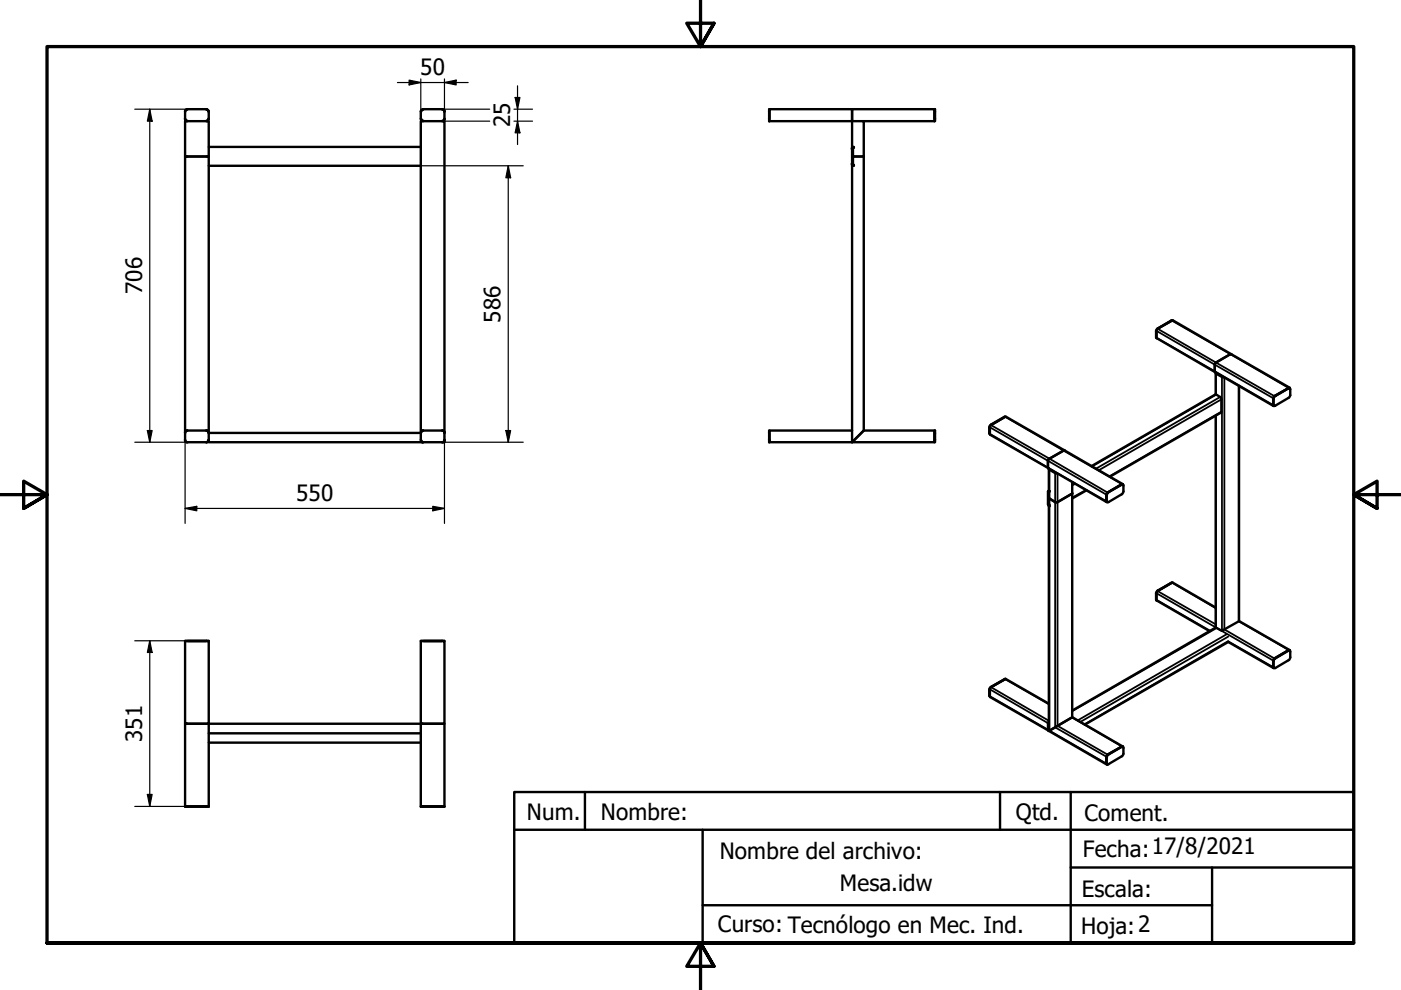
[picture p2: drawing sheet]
<svg xmlns="http://www.w3.org/2000/svg" width="297mm" height="210mm" viewBox="0 0 297 210" stroke-linecap="round" stroke-linejoin="round" font-family="sans-serif">
<!-- layer: Visible (ISO) -->
<g fill="none" stroke="#000" stroke-width=".51">
<path d="M39.2 25.1l.1 .3 .4 .2M39.2 23.5v1.8l.4 .3M39.2 25.7h5.1v7.5h-5.1zM39.6 23.2l-.4 .4M39.6 33.2h4.7v60.6h49.6M39.6 33.2h-.4v58.5M39.6 23.1h4.3M39.7 23.2l-.4 .2-.1 .3M43.7 23.2l.4 .2 .1 .3M43.8 23.2l.4 .4M44.2 25.1l-.2 .5h-.3M44.2 25.3l-.4 .3"/>
<path d="M44.3 23.5v1.8M44.3 31.2h44.9M44.3 35.2h44.9M89.2 23.5v1.8M89.3 25.1l.2 .5h.3M89.3 25.3l.3 .3M89.6 23.1h4.3M89.6 23.2l-.3 .4M89.8 23.2l-.5 .2v.3M93.8 23.2l.2 .1 .2 .4M93.9 23.2l.3 .4M94.2 23.5v1.8l-.3 .3"/>
<path d="M94.2 25.1l-.2 .5h-.2M163.1 25.7v-2.6h17.6v2.6M163.1 23.1v2.6h17.6M163.1 23.7v1.5M180.6 34.7l.4 .4M180.7 25.7v-2.6h17.4v2.6M180.7 25.7h2.4v7.5h-2.3h2.3v58.1l-2.4 2.5M180.7 25.7v65.6M180.8 34.7l.2 .3M180.8 31.6v3.2M181 31.3l-.2 .3M181 31.2l-.4 .4"/>
<path d="M181 31.2v.1M181 35v.2M183.1 25.7h15M198.1 23.1h.1v2.6h-.1M198.1 23.7v1.5M248.3 68l-2.7 1.6M248.5 67.9l-3.2 1.9-.2 .3 .1 1.6M257.6 78.9l12.4 7.2M257.7 79l.1 .2 1.7 .8M257.7 79v4.6M261 75.1l-12.3-7.2-3.4 1.9-.1 .3v1.6l12.4 7.2M261 75.1l-3.3 1.9-.1 .2v1.7"/>
<path d="M261 75.1l12.4 7.1M39.2 93.3l.1 .2 .4 .3M39.2 91.7v1.7l.4 .4M39.6 91.3l-.4 .3M39.6 93.8h4.3M39.6 91.3h4.3M39.7 91.3l-.4 .2-.1 .3M43.7 91.3l.4 .2 .1 .3M43.8 91.3l.4 .3M44.2 93.3l-.2 .4-.3 .1M44.2 93.4l-.4 .4M44.3 91.8h44.9"/>
<path d="M89.3 93.3v.2l.5 .3M89.3 93.4l.3 .4M89.6 91.3h4.3l.3 .3M89.6 91.3l-.3 .3M89.8 91.3l-.5 .2v.3M93.8 91.3h.2l.2 .5M94.2 91.7v-66h-5v67.7M94.2 93.4v.4h-.3M94.2 91.7v1.7M94.2 93.4l-.3 .4M94.2 93.3l-.2 .4-.2 .1M163.1 91.3h17.6v2.5h-17.6z"/>
<path d="M163.1 91.3v2.5M163.1 91.8v1.5M180.7 93.8l2.4-2.5h15v2.5zM198.1 91.3h.1v2.5h-.1M198.1 91.8v1.5M213 88.4l-2.8 1.7M213.2 88.4l-3.3 1.9-.2 .3v1.3l.2 .1M222.3 99.3l12.3 7.2M222.4 99.3l.1 .3 1.3 .8h.3M222.4 99.5v4.5M225.7 95.5l-12.4-7.1-3.3 1.7-.1 .2v1.9l12.4 7.1M225.7 95.5l-3.4 1.9-.1 .3v1.5l.1 .1"/>
<path d="M225.7 95.5l12.4 7.2M257.7 88.2v44.7l1.4 .9 3.6-2.1M257.7 83.6l1.3 .8-.1 3.1-23.6 13.6M257.7 83.6l-26.3 15.2M262.7 81.8v49.9M269.9 85.8l.2 .2M270.3 84l2.9-1.7h.2l.2 .2v1.4l-.2 .3-3.2 1.9-.2-.2v-1.4zM273.4 82.3h-.3l-2.9 1.7-.3 .6M273.5 82.3l-.2-.1-3.2 1.9-.2 .3v1.6l.2 .1M222.4 104l.1 .1M222.4 107.3v47.7M222.4 104l-.1 .1"/>
<path d="M222.5 104.1l-.2-.1-.1 .2v2.7l.3 .5-.1-.3v-2.9M222.5 104.1l-.1 .3M227.3 104.6v.1l-3.3 1.8-1.6-.9M227.3 102.3v49.8M230.3 104l-3 1.7M234.9 104.4l3-1.7 .3 .1v1.5l-.3 .4-2.9 1.8h-.2l-.2-1.5zM238.1 102.7h-.4l-2.9 1.7-.2 .5M238.1 102.8l-.2-.1-3.1 1.7-.2 .3v1.6l.2 .2-.2-.3M39.2 135.9h5.1v17.6h-5.1zM39.2 135.9h5.1M39.8 135.9h4M89.2 135.9h5v17.6h-5z"/>
<path d="M89.2 135.9h5M89.7 135.9h4M248.3 123.6l-2.7 1.7M248.5 123.5l-3.1 1.8-.3 .4 .1 1.6M257.6 133.1l-30.3 17.6M257.7 128.8l-9-5.3-3.3 1.8-.2 .5v1.6l11.3 6.4M262.7 131.7l10.7 6.1M270.3 139.7l2.9-1.7h.3l.1 1.5-.2 .4-3 1.7h-.3l-.1-.1v-1.4zM273.4 137.9h-.3l-2.9 1.7-.3 .6M273.5 138l-.3-.2-3 1.8-.3 .3v1.7h.2l-.2-.2M39.2 153.5h5.1v17.5h-5.1zM44.3 153.5h44.9"/>
<path d="M44.3 155.5h44.9M44.3 157.5h44.9M89.2 153.5h5v17.5h-5zM213 144.1l-2.8 1.5M213.2 143.9l-3.3 1.9-.2 .4v1.3l.2 .2M222.4 152.9l-.2 .4v1.4l.2 .2M222.4 149.2l-9.2-5.3-3.3 2.1v1.8l12.4 7.1M222.4 155l12.2 7.1M227.3 152.1l-4.9 2.9M227.3 152.1l10.8 6.2M238.1 158.3h-.4l-2.9 1.7-.2 .6M238.1 158.3l-.2-.1-3.1 1.8-.2 .4v1.6l.2 .1-.2-.3"/>
<path d="M270 141.6l-9.6-5.5-30.4 17.5M39.2 171h5.1M39.8 171h4M89.2 171h5M89.7 171h4M234.8 160.1l3-1.8 .4 .2v1.4l-.2 .3-3.1 1.9h-.1l-.2-.3v-1.2z"/>
</g>
<!-- layer: Visible Narrow (ISO) -->
<g fill="none" stroke="#000" stroke-width=".38">
<path d="M245.1 70.2l.1 .1M245.1 71.5h.1M245.2 70.1l24.7 14.3M245.2 71.6l24.7 14.3M245.4 69.7l24.8 14.3M245.5 69.6h.1M248.3 68h.1M248.5 68l24.7 14.3M257.8 79.2v4.5M259.1 79.9v53.9M209.7 90.6h.2M209.7 91.9h.2"/>
<path d="M209.9 90.6l24.7 14.3M209.9 92l24.7 14.3M210.1 90.1l24.7 14.3M210.1 90l.1 .1M213 88.4h.1M213.1 88.4l24.8 14.3M222.5 99.6v55.3l12.1 7M257.8 88.1v45M257.9 83.7l-26.4 15.2M258.7 84.2l-26.3 15.1M259 84.7l-26.1 15M259 87.3l-23.8 13.7"/>
<path d="M259.6 80v53.4l10.6 6.2M262.6 81.8v49.9l10.6 6.1M269.9 85.8h.1M269.9 84.6h.1M270.3 83.9l.1 .1M273.1 82.3h.1M222.4 104.3v.1M223.7 100.3v53.9l10.9 6.2M224.2 100.4v53.5l10.6 6.1M227.3 102.2v49.9l10.6 6.2M227.3 102.3h.1M228 102.6l-.7 .3"/>
<path d="M230.2 103.9l-2.9 1.6M234.6 106.2h.1M234.6 104.9v.1M234.9 104.4h.1M237.7 102.7l.1 .1M245.1 125.8l.1 .1M245.1 127l.1 .1M245.2 125.8l24.7 14.3M245.2 127.2l11.4 6.6M245.4 125.3l12.3 7.1M245.5 125.2l.1 .1M248.3 123.6h.1"/>
<path d="M248.5 123.5l9.2 5.4M257.9 133.2l-30.6 17.6M260.1 134.5l-31.6 18.3M260.4 136l9.5 5.4M260.4 135.9l-30.5 17.7M260.4 135l-31.4 18.1M270.3 139.5l.1 .1M273.1 137.9l.1 .1M209.7 146.2l.2 .1M209.7 147.5h.2M209.9 146.1l12.3 7.2M209.9 147.6l12.3 7.1"/>
<path d="M210.1 145.7l12.3 7.1M210.1 145.6h.1M213 144v.1M213.1 144l9.3 5.3M234.9 159.9l.1 .1M237.7 158.3h.1M269.9 141.4h.1M269.9 140.2h.1M234.6 161.8h.1M234.6 160.6h.1"/>
</g>
<circle cx="222.4" cy="107" r=".19" fill="#000"/>
<!-- layer: Border (ISO) -->
<path d="M148.5 -.1v10l-2.9-5h5.8l-2.9 5 2.9-5M0 104.9h10l-5-2.9v5.8l5-2.9-5 2.9M297 104.9h-10l5-2.9v5.8l-5-2.9 5 2.9M10 199.9v-190h277v190h-277h277M151.4 204.9l-2.9-5 2.9 5h-5.8l2.9-5v10" fill="none" stroke="#000" stroke-width=".7"/>
<!-- layer: Title (ISO) -->
<path d="M109 167.9h178v32h-178zM109 175.9h178M124 167.9v8M149 175.9v24M212 167.9v8M227 167.9v32M149 191.9h108M227 183.9h60M257 183.9v16" fill="none" stroke="#000" stroke-width=".51"/>
<!-- layer: Dimension (ISO) -->
<g fill="none" stroke="#000" stroke-width=".25">
<path d="M84.3 17.5h15M86.7 17l2.5 .5-2.5 .5zM89.2 16.7v7M94.2 17.5l2.5-.5v1zM94.2 16.7v7M109.7 18.2v12.4M28.6 23.1h11.2M31.7 23.1l.6 2.6h-1.1zM31.7 23.1v70.7M89.2 35.2h21.7M93.7 23.1h10.1M93.7 25.7h10.1"/>
<path d="M107.8 35.2l.5 2.5h-1zM107.8 35.2v58.6M109 23.1h3.9M109 25.7h3.9M109.2 20.7h1l-.5 2.4zM109.7 25.7l.5 2.5h-1zM28.6 93.8h11.2M31.2 91.3h1.1l-.6 2.5zM39.2 91.7v19.3M93.7 93.8h17.2M94.2 91.7v19.3M107.3 91.3h1l-.5 2.5z"/>
<path d="M39.2 107.8l2.5-.4v.9zM39.2 107.8h55M91.8 107.4l2.4 .4-2.4 .5zM28.6 135.9h11.2M31.7 135.9l.6 2.4h-1.1zM31.7 135.9v35.1M28.6 171h11.2M31.2 168.4h1.1l-.6 2.6z"/>
</g>
<g fill="#000">
<path d="M86.7 17l2.5 .5-2.5 .5z" fill-rule="evenodd"/>
<path d="M94.2 17.5l2.5-.5v1z" fill-rule="evenodd"/>
<path d="M31.7 23.1l.6 2.6h-1.1z" fill-rule="evenodd"/>
<path d="M107.8 35.2l.5 2.5h-1z" fill-rule="evenodd"/>
<path d="M109.2 20.7h1l-.5 2.4z" fill-rule="evenodd"/>
<path d="M109.7 25.7l.5 2.5h-1z" fill-rule="evenodd"/>
<path d="M31.2 91.3h1.1l-.6 2.5z" fill-rule="evenodd"/>
<path d="M107.3 91.3h1l-.5 2.5z" fill-rule="evenodd"/>
<path d="M39.2 107.8l2.5-.4v.9z" fill-rule="evenodd"/>
<path d="M91.8 107.4l2.4 .4-2.4 .5z" fill-rule="evenodd"/>
<path d="M31.7 135.9l.6 2.4h-1.1z" fill-rule="evenodd"/>
<path d="M31.2 168.4h1.1l-.6 2.6z" fill-rule="evenodd"/>
</g>
<g font-size="4.8">
<text x="89.1" y="15.9">50</text>
<text x="108.1" y="27" transform="rotate(-90 108.1 27)">25</text>
<text x="30.2" y="62.4" transform="rotate(-90 30.2 62.4)">706</text>
<text x="106.1" y="68.4" transform="rotate(-90 106.1 68.4)">586</text>
<text x="62.8" y="106.2">550</text>
<text x="30.2" y="157.3" transform="rotate(-90 30.2 157.3)">351</text>
<text x="111.7" y="173.8">Num.</text>
<text x="127.4" y="174">Nombre:</text>
<text x="215.4" y="174">Qtd.</text>
<text x="229.9" y="174">Coment.</text>
<text x="152.6" y="182">Nombre del archivo:</text>
<text x="229.6" y="181.6">Fecha:17/8/2021</text>
<text x="178.1" y="188.9">Mesa.idw</text>
<text x="229.4" y="190.2">Escala:</text>
<text x="152.2" y="197.6">Curso: Tecnólogo en Mec. Ind.</text>
<text x="229.2" y="198">Hoja:2</text>
</g>
</svg>
